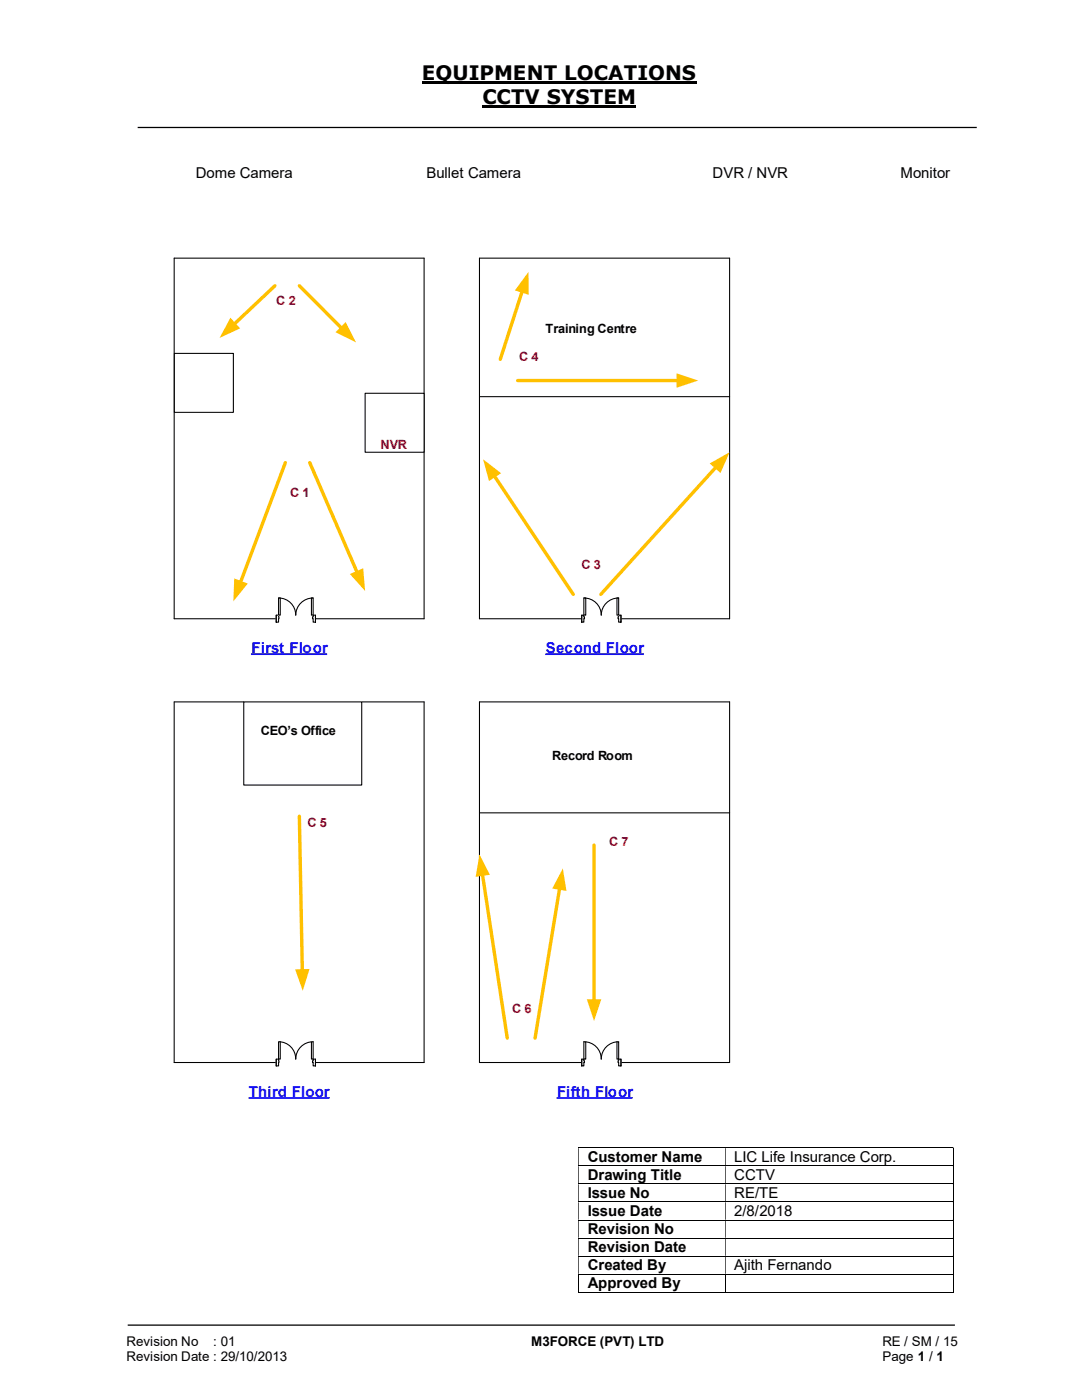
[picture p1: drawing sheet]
<svg xmlns="http://www.w3.org/2000/svg" width="216mm" height="279mm" viewBox="0 0 216 279" stroke-linecap="round" stroke-linejoin="round" font-family="sans-serif">
<path d="M84.2 16.4h54.8M96.3 21.3h30.7" fill="none" stroke="#000" stroke-width=".42"/>
<path d="M27.5 25.4h167.4M25.5 264.5h165" fill="none" stroke="#000" stroke-width=".25"/>
<g fill="none" stroke="#000" stroke-width=".2">
<path d="M115.4 229.1h74.7M115.4 232.7h74.7M115.4 236.3h74.7M115.4 239.9h74.7M190.2 229.2v3.4M190.2 232.7v3.5M190.2 236.3v3.5M190.2 239.9v3.5M115.4 243.5h74.7M115.4 247.1h74.7M115.4 250.7h74.7M115.4 254.3h74.7"/>
<path d="M115.4 257.9h29.3M115.5 254.4v3.6M144.8 254.4v3.6M144.8 257.9h45.3M190.2 243.6v3.4M190.2 247.1v3.5M190.2 250.8v3.4M190.2 254.4v3.6"/>
</g>
<g fill="#000">
<path d="M190.1 229h.2v.2h-.2zM115.4 229.2h.1v3.4h-.1zM144.7 229.2h.1v3.4h-.1z" fill-rule="evenodd"/>
<path d="M190.1 232.6h.2v.1h-.2zM115.4 232.7h.1v3.5h-.1zM144.7 232.7h.1v3.5h-.1z" fill-rule="evenodd"/>
<path d="M190.1 236.2h.2v.1h-.2zM115.4 236.3h.1v3.5h-.1zM144.7 236.3h.1v3.5h-.1z" fill-rule="evenodd"/>
<path d="M190.1 239.8h.2v.1h-.2zM115.4 239.9h.1v3.5h-.1zM144.7 239.9h.1v3.5h-.1z" fill-rule="evenodd"/>
<path d="M190.1 243.4h.2v.2h-.2zM115.4 243.6h.1v3.4h-.1zM144.7 243.6h.1v3.4h-.1z" fill-rule="evenodd"/>
<path d="M190.1 247h.2v.1h-.2zM115.4 247.1h.1v3.5h-.1zM144.7 247.1h.1v3.5h-.1z" fill-rule="evenodd"/>
<path d="M190.1 250.6h.2v.2h-.2zM115.4 250.8h.1v3.4h-.1zM144.7 250.8h.1v3.4h-.1z" fill-rule="evenodd"/>
</g>
<path d="M190.1 254.2h.2v.2h-.2zM190.1 257.9h.2v.1h-.2z" fill="#000"/>
<path d="M50.1 130.6h15.2" fill="none" stroke="#120df4" stroke-width=".34"/>
<path d="M34.8 51.5h49.8v72h-49.8zM95.7 79.2h49.9M95.7 162.2h49.9" fill="none" stroke="#000" stroke-width=".21"/>
<path d="M55.1 122.7h7.8v1.5h-7.8z" fill="#fff"/>
<path d="M55.1 122.7h7.8v1.5h-7.8z" fill="none" stroke="#fff" stroke-width=".21"/>
<path d="M62.5 122.8v1.4h.4v-1.4zM55.1 122.8h.5v1.4h-.5z" fill-rule="evenodd" fill="#fff"/>
<path d="M55.6 123.1v-.3h-.5v1.4h.5v-.7M62.5 123.1v-.3h.4v1.4h-.4v-.7" fill="none" stroke="#000" stroke-width=".21"/>
<path d="M62.4 123.1v.4h.1v-.4zM55.6 123.1l.1 .4z" fill-rule="evenodd" fill="#fff"/>
<path d="M55.6 119.3a3.4 3.4 0 0 1 3.4 3.5 3.5 3.5 0 0 1 3.5-3.5M55.1 122.8v1.4M55.6 123.1v.4M62.5 123.1h-.1v.4h.1M62.9 122.8v1.4" fill="none" stroke="#000" stroke-width=".21"/>
<path d="M55.6 119.3h.3v3.5h-.3z" fill-rule="evenodd" fill="#fff"/>
<path d="M55.6 119.3h.3v3.5h-.3z" fill="none" stroke="#000" stroke-width=".21"/>
<path d="M62.1 119.3h.4v3.5h-.4z" fill-rule="evenodd" fill="#fff"/>
<path d="M95.7 51.5h49.9v72h-49.9zM62.1 119.3h.4v3.5h-.4z" fill="none" stroke="#000" stroke-width=".21"/>
<path d="M108.8 130.6h19.7" fill="none" stroke="#120df4" stroke-width=".34"/>
<path d="M116.1 122.7h7.8v1.5h-7.8z" fill="#fff"/>
<path d="M116.1 122.7h7.8v1.5h-7.8z" fill="none" stroke="#fff" stroke-width=".21"/>
<path d="M123.4 122.8v1.4h.5v-1.4zM116.1 122.8h.4v1.4h-.4z" fill-rule="evenodd" fill="#fff"/>
<path d="M116.5 123.1v-.3h-.4v1.4h.4v-.7M123.4 123.1v-.3h.5v1.4h-.5v-.7" fill="none" stroke="#000" stroke-width=".21"/>
<path d="M123.3 123.1v.4h.1v-.4zM116.5 123.1h.1v.4h-.1z" fill-rule="evenodd" fill="#fff"/>
<path d="M116.5 119.3a3.4 3.4 0 0 1 3.5 3.5 3.5 3.5 0 0 1 3.4-3.5M116.1 122.8v1.4M116.5 123.1h.1v.4h-.1M123.4 123.1h-.1v.4h.1M123.9 122.8v1.4" fill="none" stroke="#000" stroke-width=".21"/>
<path d="M116.5 119.3h.4v3.5h-.4z" fill-rule="evenodd" fill="#fff"/>
<path d="M116.5 119.3h.4v3.5h-.4z" fill="none" stroke="#000" stroke-width=".21"/>
<path d="M123.1 119.3h.3v3.5h-.3z" fill-rule="evenodd" fill="#fff"/>
<path d="M123.1 119.3h.3v3.5h-.3zM34.8 140.1h49.8v71.9h-49.8z" fill="none" stroke="#000" stroke-width=".21"/>
<path d="M49.6 219.1h16.2" fill="none" stroke="#120df4" stroke-width=".34"/>
<path d="M55.1 211.3h7.8v1.5h-7.8z" fill="#fff"/>
<path d="M55.1 211.3h7.8v1.5h-7.8z" fill="none" stroke="#fff" stroke-width=".21"/>
<path d="M62.5 211.4v1.3h.4v-1.3zM55.1 211.4h.5v1.3h-.5z" fill-rule="evenodd" fill="#fff"/>
<path d="M55.6 211.7v-.3h-.5v1.3h.5v-.7M62.5 211.7v-.3h.4v1.3h-.4v-.7" fill="none" stroke="#000" stroke-width=".21"/>
<path d="M62.4 211.7v.3h.1v-.3zM55.6 211.7l.1 .3z" fill-rule="evenodd" fill="#fff"/>
<path d="M55.1 211.4v1.3M55.6 211.7v.3M55.6 207.9a3.4 3.4 0 0 1 3.4 3.5 3.5 3.5 0 0 1 3.5-3.5M62.5 211.7h-.1v.3h.1M62.9 211.4v1.3" fill="none" stroke="#000" stroke-width=".21"/>
<path d="M55.6 207.9h.3v3.5h-.3z" fill-rule="evenodd" fill="#fff"/>
<path d="M55.6 207.9h.3v3.5h-.3z" fill="none" stroke="#000" stroke-width=".21"/>
<path d="M62.1 207.9h.4v3.5h-.4z" fill-rule="evenodd" fill="#fff"/>
<path d="M95.7 140.1h49.9v71.9h-49.9zM62.1 207.9h.4v3.5h-.4z" fill="none" stroke="#000" stroke-width=".21"/>
<path d="M111 219.1h15.2" fill="none" stroke="#120df4" stroke-width=".34"/>
<path d="M116.1 211.3h7.8v1.5h-7.8z" fill="#fff"/>
<path d="M116.1 211.3h7.8v1.5h-7.8z" fill="none" stroke="#fff" stroke-width=".21"/>
<path d="M123.4 211.4v1.3h.5v-1.3zM116.1 211.4h.4v1.3h-.4z" fill-rule="evenodd" fill="#fff"/>
<path d="M116.5 211.7v-.3h-.4v1.3h.4v-.7M123.4 211.7v-.3h.5v1.3h-.5v-.7" fill="none" stroke="#000" stroke-width=".21"/>
<path d="M123.3 211.7v.3h.1v-.3zM116.5 211.7h.1v.3h-.1z" fill-rule="evenodd" fill="#fff"/>
<path d="M116.1 211.4v1.3M116.5 211.7h.1v.3h-.1M116.5 207.9a3.4 3.4 0 0 1 3.5 3.5 3.5 3.5 0 0 1 3.4-3.5M123.4 211.7h-.1v.3h.1M123.9 211.4v1.3" fill="none" stroke="#000" stroke-width=".21"/>
<path d="M116.5 207.9h.4v3.5h-.4z" fill-rule="evenodd" fill="#fff"/>
<path d="M116.5 207.9h.4v3.5h-.4z" fill="none" stroke="#000" stroke-width=".21"/>
<path d="M123.1 207.9h.3v3.5h-.3z" fill-rule="evenodd" fill="#fff"/>
<path d="M123.1 207.9h.3v3.5h-.3z" fill="none" stroke="#000" stroke-width=".21"/>
<path d="M72.9 78.5h11.7v11.8h-11.7z" fill="#fff"/>
<path d="M72.9 78.5h11.7v11.8h-11.7z" fill="none" stroke="#000" stroke-width=".21"/>
<path d="M34.8 70.5h11.8v11.8h-11.8z" fill="#fff"/>
<path d="M34.8 70.5h11.8v11.8h-11.8z" fill="none" stroke="#000" stroke-width=".21"/>
<path d="M48.6 140.1h23.6v16.6h-23.6z" fill="#fff"/>
<path d="M48.6 140.1h23.6v16.6h-23.6z" fill="none" stroke="#000" stroke-width=".21"/>
<path d="M142.9 93.2l-23 25.4" fill="none" stroke="#ffc000" stroke-width=".68"/>
<path d="M141.6 92.5l4-2.2-1.8 4.1z" fill="#ffc000"/>
<path d="M98.6 94.9l15.8 23.7" fill="none" stroke="#ffc000" stroke-width=".68"/>
<path d="M96.4 91.7l3.6 2.7-2.4 1.6z" fill="#ffc000"/>
<path d="M59.7 162.9l.6 30.9" fill="none" stroke="#ffc000" stroke-width=".68"/>
<path d="M58.9 193.5l2.9-.1-1.4 4.3z" fill="#ffc000"/>
<path d="M111.7 177.2l-4.9 30" fill="none" stroke="#ffc000" stroke-width=".68"/>
<path d="M112.3 173.3l.7 4.5-2.8-.5z" fill="#ffc000"/>
<path d="M96.3 174.5l4.9 32.7" fill="none" stroke="#ffc000" stroke-width=".68"/>
<path d="M95.7 170.5l2 4.1-2.8 .4z" fill="#ffc000"/>
<path d="M118.5 168.7v31.1" fill="none" stroke="#ffc000" stroke-width=".68"/>
<path d="M117.1 199.4h2.9l-1.5 4.4z" fill="#ffc000"/>
<path d="M103.3 75.9h32" fill="none" stroke="#ffc000" stroke-width=".68"/>
<path d="M135 74.5l4.3 1.4-4.3 1.5z" fill="#ffc000"/>
<path d="M104.2 58l-4.4 13.7" fill="none" stroke="#ffc000" stroke-width=".68"/>
<path d="M105.5 54.3v4.5l-2.8-.8z" fill="#ffc000"/>
<path d="M54.9 57l-8.2 7.7" fill="none" stroke="#ffc000" stroke-width=".68"/>
<path d="M46 63.4l1.9 2.1-4.1 1.9z" fill="#ffc000"/>
<path d="M56.9 92.3l-8.9 24" fill="none" stroke="#ffc000" stroke-width=".68"/>
<path d="M46.7 115.4l2.7 1.1-2.8 3.5z" fill="#ffc000"/>
<path d="M61.8 92.3l9.5 22" fill="none" stroke="#ffc000" stroke-width=".68"/>
<path d="M69.8 114.6l2.7-1.2 .4 4.5z" fill="#ffc000"/>
<path d="M59.7 57l8.5 8.5" fill="none" stroke="#ffc000" stroke-width=".68"/>
<path d="M66.9 66.3l2.1-2 2 4z" fill="#ffc000"/>
<g font-size="4">
<text x="84.2" y="16">EQUIPMENT LOCATIONS</text>
<text x="96.3" y="20.8">CCTV SYSTEM</text>
</g>
<g font-size="3">
<text x="39.1" y="35.5">Dome Camera</text>
<text x="85.1" y="35.5">Bullet Camera</text>
<text x="142.2" y="35.5">DVR / NVR</text>
<text x="179.7" y="35.5">Monitor</text>
<text x="117.3" y="231.9">Customer Name</text>
<text x="146.5" y="231.9">LIC Life Insurance Corp.</text>
<text x="117.3" y="235.5">Drawing Title</text>
<text x="117.3" y="239.1">Issue No</text>
<text x="146.5" y="235.5">CCTV</text>
<text x="146.5" y="239.1">RE/TE</text>
<text x="117.3" y="242.7">Issue Date</text>
<text x="146.5" y="242.7">2/8/2018</text>
<text x="117.3" y="246.3">Revision No</text>
<text x="117.3" y="249.9">Revision Date</text>
<text x="117.3" y="253.5">Created By</text>
<text x="117.3" y="257.1">Approved By</text>
<text x="146.5" y="253.5">Ajith Fernando</text>
</g>
<g font-size="3" fill="#120df4">
<text x="50.2" y="130.3">First Floor</text>
<text x="108.9" y="130.3">Second Floor</text>
<text x="49.7" y="219">Third Floor</text>
<text x="111.2" y="219">Fifth Floor</text>
</g>
<g font-size="2.7">
<text x="25.2" y="268.7">Revision No</text>
<text x="42.6" y="268.7">: 01</text>
<text x="106" y="268.7">M3FORCE (PVT) LTD</text>
<text x="176.1" y="268.7">RE / SM / 15</text>
<text x="25.2" y="271.7">Revision Date : 29/10/2013</text>
<text x="176.1" y="271.7">Page 1 / 1</text>
</g>
<g font-size="2.5" fill="#c00000">
<text x="55.1" y="61">C 2</text>
<text x="103.6" y="72.1">C 4</text>
<text x="75.9" y="89.7">NVR</text>
<text x="57.9" y="99.1">C 1</text>
<text x="116" y="113.6">C 3</text>
<text x="61.4" y="165.1">C 5</text>
<text x="121.5" y="168.9">C 7</text>
<text x="102.2" y="202.1">C 6</text>
</g>
<g font-size="2.5">
<text x="108.8" y="66.5">Training Centre</text>
<text x="52" y="146.8">CEO’s Office</text>
<text x="110.2" y="151.7">Record Room</text>
</g>
</svg>
